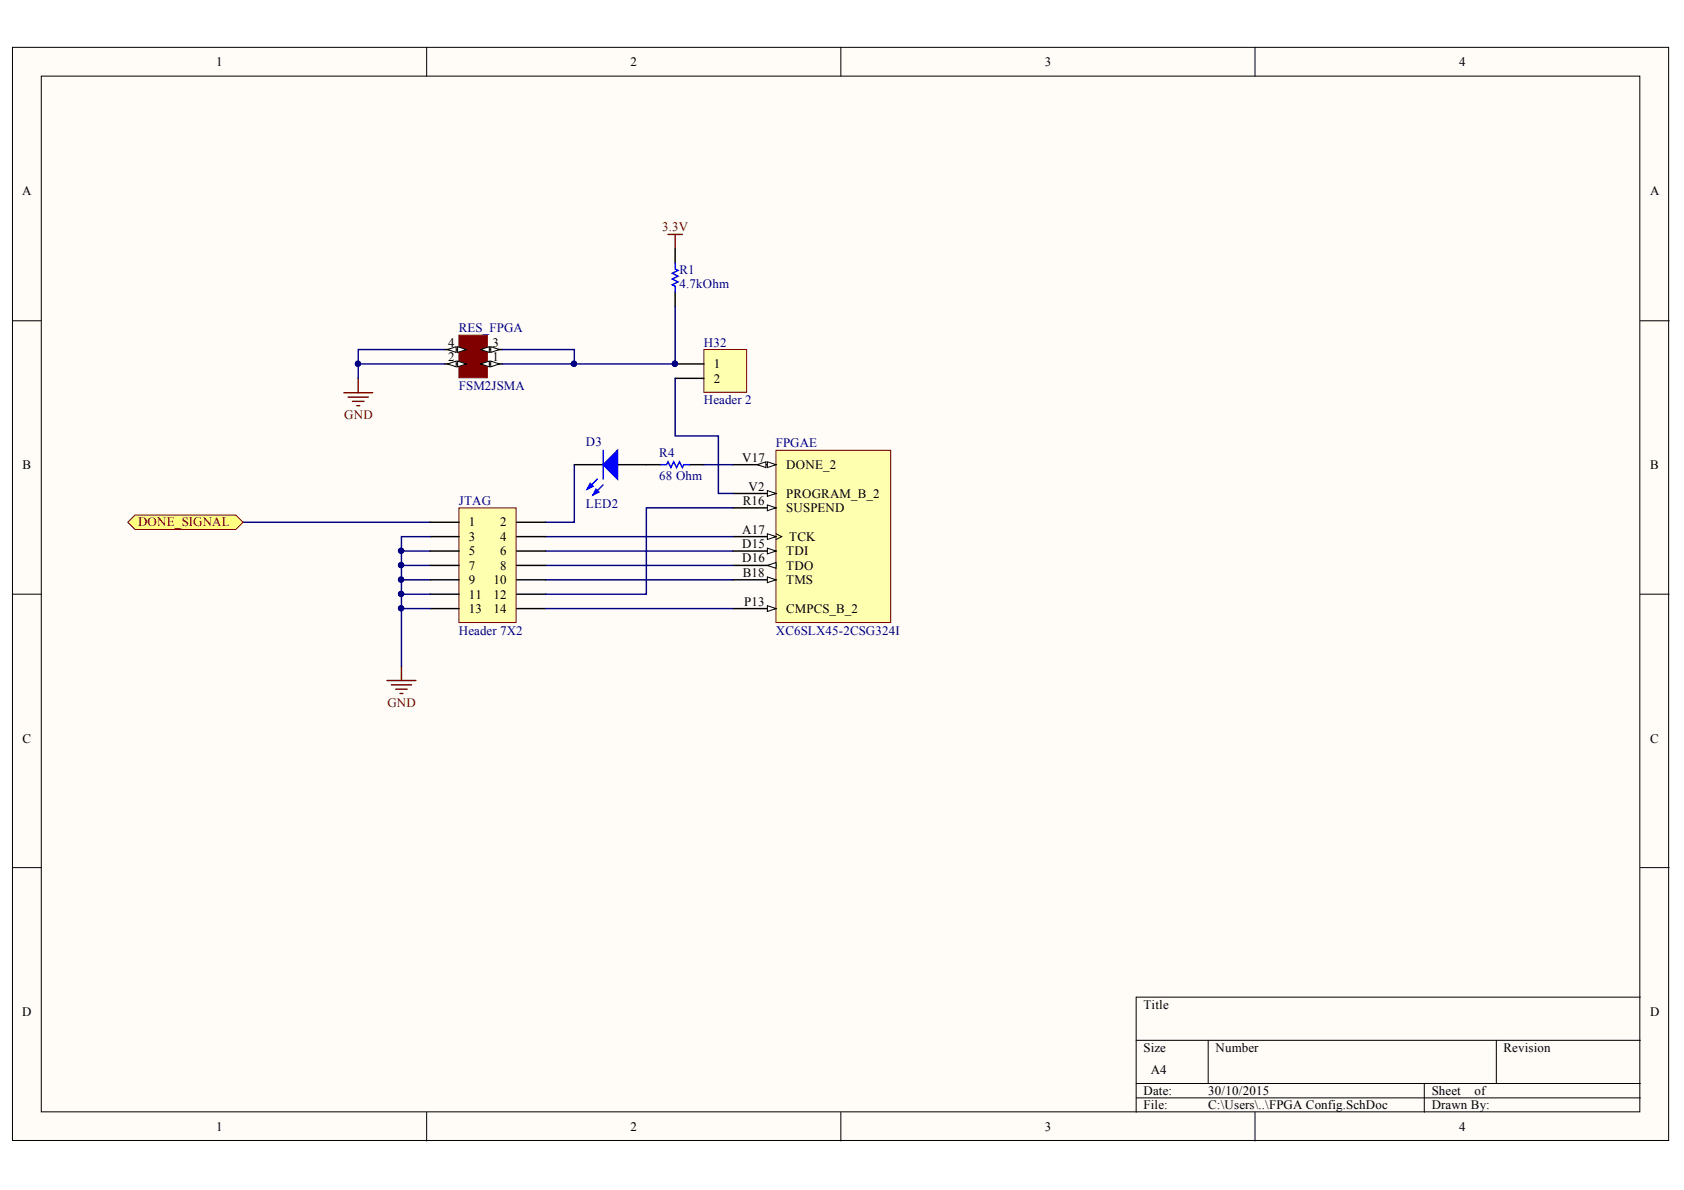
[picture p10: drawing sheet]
<svg xmlns="http://www.w3.org/2000/svg" width="297mm" height="210mm" viewBox="0 0 297 210" stroke-linecap="round" stroke-linejoin="round" font-family="sans-serif">
<g fill="#fffcf8" stroke="#000" stroke-width=".18">
<path d="M2.2 8.4h292.1v192.8h-292.1z"/>
<path d="M7.3 13.4h281.9v182.7h-281.9z"/>
</g>
<g fill="none" stroke="#000" stroke-width=".18">
<path d="M75.3 8.4v5M148.3 8.4v5M221.4 8.4v5M2.2 56.6h5.1M289.3 56.6h5.1M2.2 104.8h5.1M289.3 104.8h5.1M2.2 153h5.1M289.3 153h5.1M289.3 175.9h-88.9v20.3M75.3 196.2v5.1M148.3 196.2v5.1"/>
<path d="M200.4 183.5h88.9M200.4 191.1h88.9M200.4 193.7h88.9M213.1 183.5v7.6M221.4 196.2v5.1M251.2 191.1v5.1M263.9 183.5v7.6"/>
</g>
<path d="M136.9 79.4h20.2v30.4h-20.2z" fill="#ffffb0" stroke="#800000" stroke-width=".18"/>
<path d="M129.3 87h7.6" fill="none" stroke="#000" stroke-width=".25"/>
<path d="M135.4 86.5l1.5 .5-1.5 .5z" fill="#fffcf8"/>
<path d="M135.4 86.5l1.5 .5-1.5 .5z" fill="none" stroke="#000" stroke-width=".18"/>
<path d="M129.3 89.6h7.6" fill="none" stroke="#000" stroke-width=".25"/>
<path d="M135.4 89.1l1.5 .5-1.5 .5z" fill="#fffcf8"/>
<path d="M135.4 89.1l1.5 .5-1.5 .5z" fill="none" stroke="#000" stroke-width=".18"/>
<path d="M129.3 107.3h7.6" fill="none" stroke="#000" stroke-width=".25"/>
<path d="M135.4 106.8l1.5 .5-1.5 .6z" fill="#fffcf8"/>
<path d="M135.4 106.8l1.5 .5-1.5 .6z" fill="none" stroke="#000" stroke-width=".18"/>
<path d="M129.3 82h7.6" fill="none" stroke="#000" stroke-width=".25"/>
<path d="M135.4 81.5l1.5 .5-1.5 .5z" fill="#fffcf8"/>
<path d="M135.4 81.5l1.5 .5-1.5 .5z" fill="none" stroke="#000" stroke-width=".18"/>
<path d="M133.6 82l1.5-.5v1z" fill="#fffcf8"/>
<path d="M133.6 82l1.5-.5v1zM136.9 94.1l1 .6-1 .5" fill="none" stroke="#000" stroke-width=".18"/>
<path d="M129.3 94.7h7.6" fill="none" stroke="#000" stroke-width=".25"/>
<path d="M135.4 94.1l1.5 .6-1.5 .5z" fill="#fffcf8"/>
<path d="M135.4 94.1l1.5 .6-1.5 .5z" fill="none" stroke="#000" stroke-width=".18"/>
<path d="M129.3 97.2h7.6" fill="none" stroke="#000" stroke-width=".25"/>
<path d="M135.4 96.7l1.5 .5-1.5 .5z" fill="#fffcf8"/>
<path d="M135.4 96.7l1.5 .5-1.5 .5z" fill="none" stroke="#000" stroke-width=".18"/>
<path d="M129.3 99.7h7.6" fill="none" stroke="#000" stroke-width=".25"/>
<path d="M135.4 99.7l1.5-.5v1z" fill="#fffcf8"/>
<path d="M135.4 99.7l1.5-.5v1z" fill="none" stroke="#000" stroke-width=".18"/>
<path d="M129.3 102.3h7.6" fill="none" stroke="#000" stroke-width=".25"/>
<path d="M135.4 101.8l1.5 .5-1.5 .5z" fill="#fffcf8"/>
<path d="M135.4 101.8l1.5 .5-1.5 .5z" fill="none" stroke="#000" stroke-width=".18"/>
<path d="M42.9 92.1h33M70.8 97.2h5.1M70.8 99.7h5.1M96.2 94.7h33.1M96.2 97.2h33.1M96.2 99.7h33.1M70.8 102.3h5.1M96.2 102.3h33.1" fill="none" stroke="#000080" stroke-width=".25"/>
<path d="M117.8 41.4h2.6M119.1 41.4v2.5M70.8 117.5v2.5M68.3 120h5.1M69 120.8h3.6M69.8 121.6h2M70.6 122.3h.5" fill="none" stroke="#800000" stroke-width=".25"/>
<g fill="#000080" stroke="#000080" stroke-width=".18">
<circle cx="70.8" cy="97.1" r=".46"/>
<circle cx="70.8" cy="99.7" r=".46"/>
<circle cx="70.7" cy="102.2" r=".47"/>
</g>
<path d="M22.5 92.1l1.3-1.3h17.8l1.3 1.3-1.3 1.3h-17.8z" fill-rule="evenodd" fill="#ffff80" stroke="#800000" stroke-width=".18"/>
<path d="M119.1 43.9v2.5M119.1 51.5v2.5M101.3 82h5.1M108.9 82h5.1" fill="none" stroke="#000" stroke-width=".25"/>
<path d="M119.1 46.4v1l.5 .3-1 .5 1 .5-1 .5 1 .5-1 .5 .5 .3v1" fill="none" stroke="#00f" stroke-width=".25"/>
<path d="M101.3 82v10.1h-5.1" fill="none" stroke="#000080" stroke-width=".25"/>
<path d="M106.4 82l2.5-2.6v5.1z" fill="#00f"/>
<path d="M105.4 84.5l-1.8 1.8M106.4 82l2.5-2.6v5.1zM106.4 85.5l-1.8 1.8" fill="none" stroke="#00f" stroke-width=".25"/>
<path d="M104.1 85.3l.5 .5-1 .5z" fill="#00f"/>
<path d="M104.1 85.3l.5 .5-1 .5z" fill="none" stroke="#00f" stroke-width=".25"/>
<path d="M105.1 86.3l.5 .5-1 .5z" fill="#00f"/>
<path d="M106.4 79.4v5.1M105.1 86.3l.5 .5-1 .5zM116.5 82h1.1l.2-.5 .5 1 .5-1 .5 1 .6-1 .5 1 .2-.5h1" fill="none" stroke="#00f" stroke-width=".25"/>
<path d="M114 82h2.5M121.6 82h2.6" fill="none" stroke="#000" stroke-width=".25"/>
<path d="M124.2 82h5.1" fill="none" stroke="#000080" stroke-width=".25"/>
<path d="M124.1 61.7h7.6v7.5h-7.6z" fill="#ffffb0" stroke="#800000" stroke-width=".18"/>
<path d="M119.1 64.2h5.1M119.1 66.7h5.1" fill="none" stroke="#000" stroke-width=".25"/>
<circle cx="119" cy="64.2" r=".46" fill="#000080" stroke="#000080" stroke-width=".18"/>
<path d="M119.1 66.7v10.2h7.6v10.1h2.6" fill="none" stroke="#000080" stroke-width=".25"/>
<path d="M80.9 89.6h10.1v20.2h-10.1z" fill="#ffffb0" stroke="#800000" stroke-width=".18"/>
<g fill="none" stroke="#000" stroke-width=".25">
<path d="M84.8 64.2h3.8M75.9 92.1h5.1M75.9 94.7h5.1M75.9 97.2h5.1M75.9 99.7h5.1M91.1 92.1h5.1M91.1 94.7h5.1M91.1 97.2h5.1M91.1 99.7h5.1M75.9 102.3h5.1M75.9 104.8h5.1M75.9 107.3h5.1"/>
<path d="M91.1 102.3h5.1M91.1 104.8h5.1M91.1 107.3h5.1"/>
</g>
<path d="M75.9 94.7h-5.1v22.8M129.3 89.6h-15.3v15.2h-17.8M70.8 107.3h5.1M70.8 104.8h5.1M96.2 107.3h33.1" fill="none" stroke="#000080" stroke-width=".25"/>
<g fill="#000080" stroke="#000080" stroke-width=".18">
<circle cx="70.8" cy="104.8" r=".46"/>
<circle cx="70.8" cy="107.3" r=".46"/>
<circle cx="70.7" cy="102.2" r=".47"/>
<circle cx="70.8" cy="99.7" r=".46"/>
<circle cx="70.8" cy="97.1" r=".46"/>
</g>
<path d="M80.9 59.1h5.1v7.5h-5.1z" fill="#800000" stroke="#800000" stroke-width=".18"/>
<path d="M84.8 64.2l1.5-.5v1z" fill="#fffcf8"/>
<path d="M84.8 64.2l1.5-.5v1z" fill="none" stroke="#000" stroke-width=".18"/>
<path d="M86.6 63.7l1.5 .5-1.5 .5z" fill="#fffcf8"/>
<path d="M86.6 63.7l1.5 .5-1.5 .5z" fill="none" stroke="#000" stroke-width=".18"/>
<path d="M78.4 64.2h3.8" fill="none" stroke="#000" stroke-width=".25"/>
<path d="M80.7 63.7l1.5 .5-1.5 .5z" fill="#fffcf8"/>
<path d="M80.7 63.7l1.5 .5-1.5 .5z" fill="none" stroke="#000" stroke-width=".18"/>
<path d="M78.9 64.2l1.6-.5v1z" fill="#fffcf8"/>
<path d="M78.9 64.2l1.6-.5v1z" fill="none" stroke="#000" stroke-width=".18"/>
<path d="M84.8 61.7h3.8" fill="none" stroke="#000" stroke-width=".25"/>
<path d="M84.8 61.7l1.5-.5v1z" fill="#fffcf8"/>
<path d="M84.8 61.7l1.5-.5v1z" fill="none" stroke="#000" stroke-width=".18"/>
<path d="M86.6 61.2l1.5 .5-1.5 .5z" fill="#fffcf8"/>
<path d="M86.6 61.2l1.5 .5-1.5 .5z" fill="none" stroke="#000" stroke-width=".18"/>
<path d="M78.4 61.7h3.8" fill="none" stroke="#000" stroke-width=".25"/>
<path d="M80.7 61.2l1.5 .5-1.5 .5z" fill="#fffcf8"/>
<path d="M80.7 61.2l1.5 .5-1.5 .5z" fill="none" stroke="#000" stroke-width=".18"/>
<path d="M78.9 61.7l1.6-.5v1z" fill="#fffcf8"/>
<path d="M78.9 61.7l1.6-.5v1z" fill="none" stroke="#000" stroke-width=".18"/>
<path d="M60.6 69.3h5.1M61.4 70h3.6M62.2 70.8h2M62.9 71.6h.5M63.2 66.7v2.6" fill="none" stroke="#800000" stroke-width=".25"/>
<path d="M119.1 54v10.2h-17.8M78.4 64.2h-15.2v2.5M78.4 61.7h-15.2v2.5M88.6 61.7h12.7v2.5h-12.7" fill="none" stroke="#000080" stroke-width=".25"/>
<g fill="#000080" stroke="#000080" stroke-width=".18">
<circle cx="63.1" cy="64.2" r=".46"/>
<circle cx="101.2" cy="64.2" r=".47"/>
<circle cx="119" cy="64.2" r=".46"/>
</g>
<g font-size="2.3">
<text x="38.1" y="11.7">1</text>
<text x="111.2" y="11.7">2</text>
<text x="184.3" y="11.7">3</text>
<text x="257.4" y="11.7">4</text>
<text x="3.9" y="34.5">A</text>
<text x="291.1" y="34.5">A</text>
<text x="79.1" y="63.7">2</text>
<text x="79.1" y="61.2">4</text>
<text x="86.9" y="63.7">1</text>
<text x="86.9" y="61.2">3</text>
<text x="125.9" y="65">1</text>
<text x="125.9" y="67.5">2</text>
<text x="4" y="82.7">B</text>
<text x="130.9" y="81.5">V17</text>
<text x="138.7" y="82.7">DONE_2</text>
<text x="291.1" y="82.7">B</text>
<text x="131" y="89.1">R16</text>
<text x="132" y="86.5">V2</text>
<text x="138.7" y="87.8">PROGRAM_B_2</text>
<text x="82.7" y="92.9">1</text>
<text x="82.7" y="95.4">3</text>
<text x="88.2" y="92.9">2</text>
<text x="88.2" y="95.4">4</text>
<text x="130.9" y="94.1">A17</text>
<text x="138.7" y="90.3">SUSPEND</text>
<text x="139.2" y="95.4">TCK</text>
<text x="82.7" y="97.9">5</text>
<text x="82.7" y="100.5">7</text>
<text x="88.2" y="97.9">6</text>
<text x="88.2" y="100.5">8</text>
<text x="130.9" y="96.7">D15</text>
<text x="130.9" y="99.2">D16</text>
<text x="131" y="101.7">B18</text>
<text x="138.7" y="97.9">TDI</text>
<text x="138.7" y="100.5">TDO</text>
<text x="82.7" y="103">9</text>
<text x="82.7" y="105.6">11</text>
<text x="87" y="103">10</text>
<text x="87" y="105.6">12</text>
<text x="131.3" y="106.9">P13</text>
<text x="138.7" y="103">TMS</text>
<text x="82.7" y="108.2">13</text>
<text x="87" y="108.2">14</text>
<text x="138.7" y="108.2">CMPCS_B_2</text>
<text x="4" y="131">C</text>
<text x="291.1" y="131">C</text>
<text x="3.9" y="179.2">D</text>
<text x="201.7" y="177.9">Title</text>
<text x="291.1" y="179.2">D</text>
<text x="201.7" y="185.6">Size</text>
<text x="214.4" y="185.6">Number</text>
<text x="265.2" y="185.6">Revision</text>
<text x="203" y="189.4">A4</text>
<text x="201.7" y="193.2">Date:</text>
<text x="201.7" y="195.7">File:</text>
<text x="213.1" y="193.2">30/10/2015</text>
<text x="213.1" y="195.7">C:\Users\..\FPGA Config.SchDoc</text>
<text x="252.5" y="193.2">Sheet</text>
<text x="252.5" y="195.7">Drawn By:</text>
<text x="260.1" y="193.2">of</text>
<text x="38.1" y="199.5">1</text>
<text x="111.2" y="199.5">2</text>
<text x="184.3" y="199.5">3</text>
<text x="257.4" y="199.5">4</text>
</g>
<g font-size="2.3" fill="#800000">
<text x="116.8" y="40.8">3.3V</text>
<text x="60.7" y="73.9">GND</text>
<text x="24.4" y="92.9">DONE_SIGNAL</text>
<text x="68.3" y="124.6">GND</text>
</g>
<g font-size="2.3" fill="#000080">
<text x="119.8" y="48.3">R1</text>
<text x="119.8" y="50.8">4.7kOhm</text>
<text x="80.9" y="58.6">RES_FPGA</text>
<text x="124.2" y="61.2">H32</text>
<text x="80.9" y="68.8">FSM2JSMA</text>
<text x="124.2" y="71.3">Header 2</text>
<text x="103.3" y="78.7">D3</text>
<text x="116.3" y="80.7">R4</text>
<text x="136.8" y="78.9">FPGAE</text>
<text x="80.9" y="89.1">JTAG</text>
<text x="103.3" y="89.6">LED2</text>
<text x="116.3" y="84.8">68 Ohm</text>
<text x="80.9" y="112">Header 7X2</text>
<text x="136.8" y="112">XC6SLX45-2CSG324I</text>
</g>
</svg>
